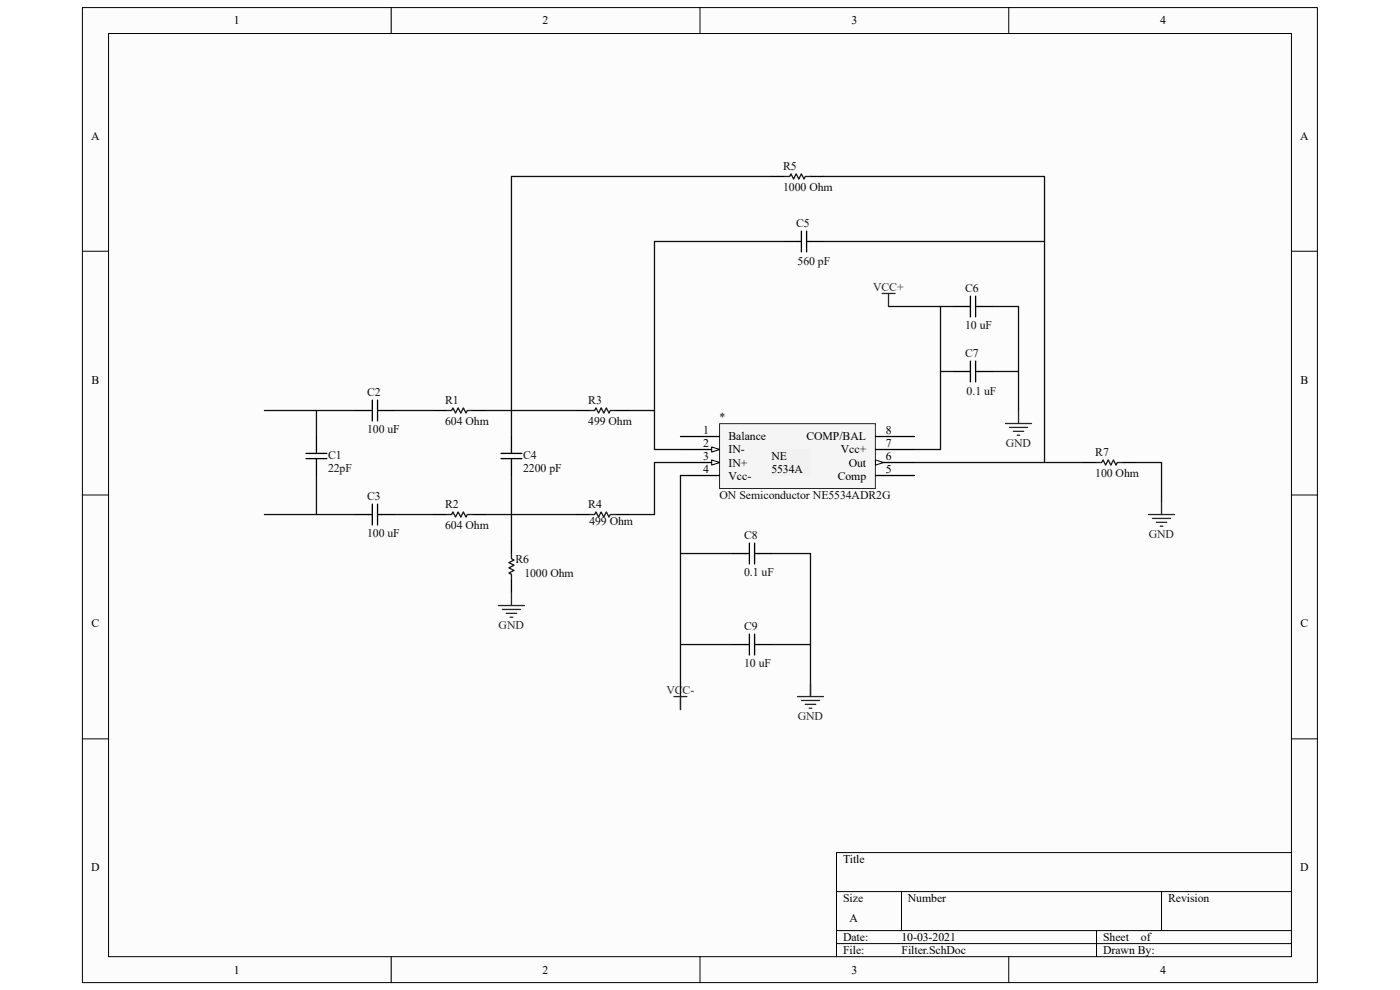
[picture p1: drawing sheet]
<svg xmlns="http://www.w3.org/2000/svg" width="297mm" height="210mm" viewBox="0 0 297 210" stroke-linecap="round" stroke-linejoin="round" font-family="sans-serif">
<path d="M17.5 1.7h262v206.7h-262z" fill="#fcfcfc"/>
<path d="M17.5 1.6h262v206.8h-262z" fill="none" stroke="#000" stroke-width=".21"/>
<path d="M23.1 7.2h250.9v195.7h-250.9z" fill="#fcfcfc"/>
<g fill="none" stroke="#000" stroke-width=".21">
<path d="M23 7.1h251v195.8h-251zM83 1.6v5.5M148.5 1.6v5.5M214 1.6v5.5M17.5 53.3h5.5M274 53.3h5.5M17.5 105h5.5M274 105h5.5M17.5 156.7h5.5M274 156.7h5.5M177.5 189.1h96.5M177.5 197.4h96.5"/>
<path d="M191.3 189.1v8.3M232.6 197.4v5.5M246.4 189.1v8.3M274 180.9h-96.5v22M83 202.9v5.5M148.5 202.9v5.5M177.5 200.2h96.5M214 202.9v5.5"/>
</g>
<path d="M152.7 89.9h33v13.7h-33z" fill="#f5f5f5"/>
<path d="M152.7 89.9h33v13.7h-33z" fill="none" stroke="#262626" stroke-width=".21"/>
<path d="M144.4 92.6h8.2M144.4 95.4h8.2" fill="none" stroke="#000" stroke-width=".28"/>
<path d="M151 94.8l1.6 .6-1.6 .5z" fill="#fcfcfc" stroke="#000" stroke-width=".21"/>
<path d="M144.4 98.1h8.2" fill="none" stroke="#000" stroke-width=".28"/>
<path d="M151 97.6l1.6 .5-1.6 .6z" fill="#fcfcfc" stroke="#000" stroke-width=".21"/>
<path d="M185.7 92.6h8.3M185.7 95.4h8.3M185.7 98.1h8.3M144.4 100.9h8.2" fill="none" stroke="#000" stroke-width=".28"/>
<path d="M185.7 97.6l1.7 .5-1.7 .6z" fill="#fcfcfc" stroke="#000" stroke-width=".21"/>
<path d="M185.7 100.9h8.3" fill="none" stroke="#000" stroke-width=".28"/>
<path d="M163.7 95.4h8.2v5.5h-8.2z" fill="#f3f3f3"/>
<path d="M163.7 95.4h8.2v5.5h-8.2z" fill="none" stroke="#f3f3f3" stroke-width=".21"/>
<g fill="none" stroke="#000" stroke-width=".28">
<path d="M163.7 37.4h2.7M171.9 37.4h2.8M166.4 51.2h3.6M170 49v4.4M171.1 51.2h3.6M171.1 49v4.4M202.3 65h3.6M202.3 78.8h3.6M205.9 62.8v4.4M205.9 76.6v4.4M207 65h3.6M207 62.8v4.4"/>
<path d="M207 76.6v4.4M207 78.8h3.6M64.9 96.2h4.4M64.9 97.3h4.4M67.1 92.6v3.6M67.1 97.3v3.6M75.4 87.1h3.6M79 84.9v4.4M80.1 87.1h3.6M80.1 84.9v4.4M92 87.1h2.7M100.2 87.1h2.8"/>
<path d="M106.3 96.2h4.4M106.3 97.3h4.4M108.5 92.6v3.6M108.5 97.3v3.6M122.3 87.1h2.8M130.6 87.1h2.7M229.9 98.1h2.7M238.1 98.1h2.8M75.4 109.2h3.6M79 106.9v4.5M80.1 106.9v4.5M80.1 109.2h3.6"/>
<path d="M92 109.2h2.7M100.2 109.2h2.8M108.5 114.7v2.7M122.3 109.2h2.8M130.6 109.2h2.7M155.4 117.4h3.6M159 115.2v4.4M160.1 117.4h3.6M160.1 115.2v4.4M108.5 122.9v2.8M155.4 136.7h3.6M159 134.5v4.4"/>
<path d="M160.1 134.5v4.4M160.1 136.7h3.6"/>
</g>
<path d="M166.4 37.4h1.1l.3-.5 .6 1.1 .5-1.1 .6 1.1 .5-1.1 .6 1.1 .2-.6h1.1M94.7 87.1h1.1l.3-.6 .5 1.1 .6-1.1 .6 1.1 .5-1.1 .6 1.1 .2-.5h1.1M125.1 87.1h1.1l.2-.6 .6 1.1 .5-1.1 .6 1.1 .5-1.1 .6 1.1 .3-.5h1.1M232.6 98.1h1.1l.3-.5 .6 1.1 .5-1.1 .6 1.1 .5-1.1 .6 1.1 .2-.6h1.1M94.7 109.2h1.1l.3-.6 .5 1.1 .6-1.1 .6 1.1 .5-1.1 .6 1.1 .2-.5h1.1M108.5 117.4v1.1l.6 .3-1.1 .6 1.1 .5-1.1 .6 1.1 .5-1.1 .6 .5 .2v1.1M125.1 109.2h1.1l.2-.6 .6 1.1 .5-1.1 .6 1.1 .5-1.1 .6 1.1 .3-.5h1.1" fill="none" stroke="#1c1c1c" stroke-width=".28"/>
<g fill="none" stroke="#0e0e0e" stroke-width=".28">
<path d="M163.7 37.4h-55.2v55.2M174.7 37.4h46.9v13.8M166.4 51.2h-27.6v35.9M174.7 51.2h46.9v46.9M188.5 65h11v30.4h-5.5M199.5 65h2.8M199.5 78.8h2.8M210.6 65h5.5v22.1M210.6 78.8h5.5M56.1 87.1h11M75.4 87.1h-8.3v5.5M83.7 87.1h8.3"/>
<path d="M103 87.1h19.3M133.3 87.1h5.5v8.3h5.6M144.4 98.1h-5.6v11.1h-5.5M194 98.1h35.9M240.9 98.1h5.5v8.3M56.1 109.2h11M67.1 100.9v8.3h8.3M83.7 109.2h8.3M103 109.2h19.3M108.5 100.9v13.8M144.4 100.9v49.6M144.4 117.4h11"/>
<path d="M163.7 117.4h8.2v30.4M144.4 136.7h11M163.7 136.7h8.2"/>
</g>
<g fill="none" stroke="#262626" stroke-width=".28">
<path d="M187.1 62.3h2.8M188.5 62.3v2.7M213.3 89.8h5.5M214.1 90.7h3.9M215 91.5h2.2M215.8 92.3h.6M216.1 87.1v2.7M243.7 109.2h5.5M244.5 110h3.9M245.3 110.8h2.2M246.1 111.6h.6M246.4 106.4v2.8"/>
<path d="M105.7 128.5h5.6M106.6 129.3h3.8M107.4 130.1h2.2M108.2 130.9h.6M108.5 125.7v2.8M143 147.8h2.7M144.4 147.8v2.7M169.2 147.8h5.5M170 148.6h3.9M170.8 149.4h2.3M171.7 150.2h.5M171.9 145v2.8"/>
</g>
<g font-size="2.5">
<text x="49.6" y="5.2">1</text>
<text x="115.1" y="5.2">2</text>
<text x="180.6" y="5.2">3</text>
<text x="246.1" y="5.2">4</text>
<text x="19.3" y="29.7">A</text>
<text x="275.8" y="29.7">A</text>
<text x="19.4" y="81.4">B</text>
<text x="275.9" y="81.4">B</text>
<text x="149.2" y="92.1">1</text>
<text x="149.2" y="94.8">2</text>
<text x="154.6" y="93.4">Balance</text>
<text x="171.1" y="93.4">COMP/BAL</text>
<text x="188" y="92.1">8</text>
<text x="188" y="94.8">7</text>
<text x="149.2" y="97.6">3</text>
<text x="149.2" y="100.3">4</text>
<text x="154.6" y="96.2">IN-</text>
<text x="154.6" y="99">IN+</text>
<text x="154.6" y="101.7">Vcc-</text>
<text x="163.7" y="97.6">NE</text>
<text x="163.7" y="100.3">5534A</text>
<text x="177.7" y="101.7">Comp</text>
<text x="178.4" y="96.2">Vcc+</text>
<text x="180.1" y="99">Out</text>
<text x="188" y="97.6">6</text>
<text x="188" y="100.3">5</text>
<text x="19.4" y="133.1">C</text>
<text x="275.9" y="133.1">C</text>
<text x="19.3" y="184.8">D</text>
<text x="178.9" y="183.1">Title</text>
<text x="275.8" y="184.8">D</text>
<text x="178.9" y="191.3">Size</text>
<text x="192.6" y="191.3">Number</text>
<text x="247.8" y="191.3">Revision</text>
<text x="180.2" y="195.5">A</text>
<text x="178.9" y="199.6">Date:</text>
<text x="178.9" y="202.4">File:</text>
<text x="191.3" y="199.6">10-03-2021</text>
<text x="191.3" y="202.4">Filter.SchDoc</text>
<text x="234" y="202.4">Drawn By:</text>
<text x="234" y="199.6">Sheet</text>
<text x="242.1" y="199.6">of</text>
<text x="49.6" y="206.5">1</text>
<text x="115.1" y="206.5">2</text>
<text x="180.6" y="206.5">3</text>
<text x="246.1" y="206.5">4</text>
</g>
<g font-size="2.5" fill="#0e0e0e">
<text x="166.2" y="36.1">R5</text>
<text x="166.2" y="40.5">1000 Ohm</text>
<text x="168.9" y="48.2">C5</text>
<text x="169.2" y="56.2">560 pF</text>
<text x="204.8" y="62">C6</text>
<text x="204.8" y="69.7">10 uF</text>
<text x="204.8" y="75.8">C7</text>
<text x="205.1" y="83.8">0.1 uF</text>
<text x="77.9" y="84.1">C2</text>
<text x="94.4" y="85.7">R1</text>
<text x="124.8" y="85.7">R3</text>
<text x="152.7" y="89.3">*</text>
<text x="77.9" y="91.8">100 uF</text>
<text x="94.4" y="90.1">604 Ohm</text>
<text x="124.8" y="90.1">499 Ohm</text>
<text x="69.6" y="97.3">C1</text>
<text x="69.6" y="100.1">22pF</text>
<text x="111" y="97.3">C4</text>
<text x="111" y="100.1">2200 pF</text>
<text x="232.4" y="96.7">R7</text>
<text x="232.4" y="101.2">100 Ohm</text>
<text x="77.9" y="106.1">C3</text>
<text x="94.4" y="107.8">R2</text>
<text x="124.8" y="107.8">R4</text>
<text x="152.7" y="105.8">ON Semiconductor NE5534ADR2G</text>
<text x="77.9" y="113.8">100 uF</text>
<text x="94.4" y="112.2">604 Ohm</text>
<text x="125.1" y="111.4">499 Ohm</text>
<text x="109.3" y="119.4">R6</text>
<text x="157.9" y="114.4">C8</text>
<text x="111.3" y="122.4">1000 Ohm</text>
<text x="157.9" y="122.1">0.1 uF</text>
<text x="157.9" y="133.7">C9</text>
<text x="157.9" y="141.4">10 uF</text>
</g>
<g font-size="2.5" fill="#262626">
<text x="185.3" y="61.7">VCC+</text>
<text x="213.4" y="94.8">GND</text>
<text x="243.7" y="114.1">GND</text>
<text x="105.8" y="133.4">GND</text>
<text x="141.4" y="147.2">VCC-</text>
<text x="169.2" y="152.7">GND</text>
</g>
</svg>
